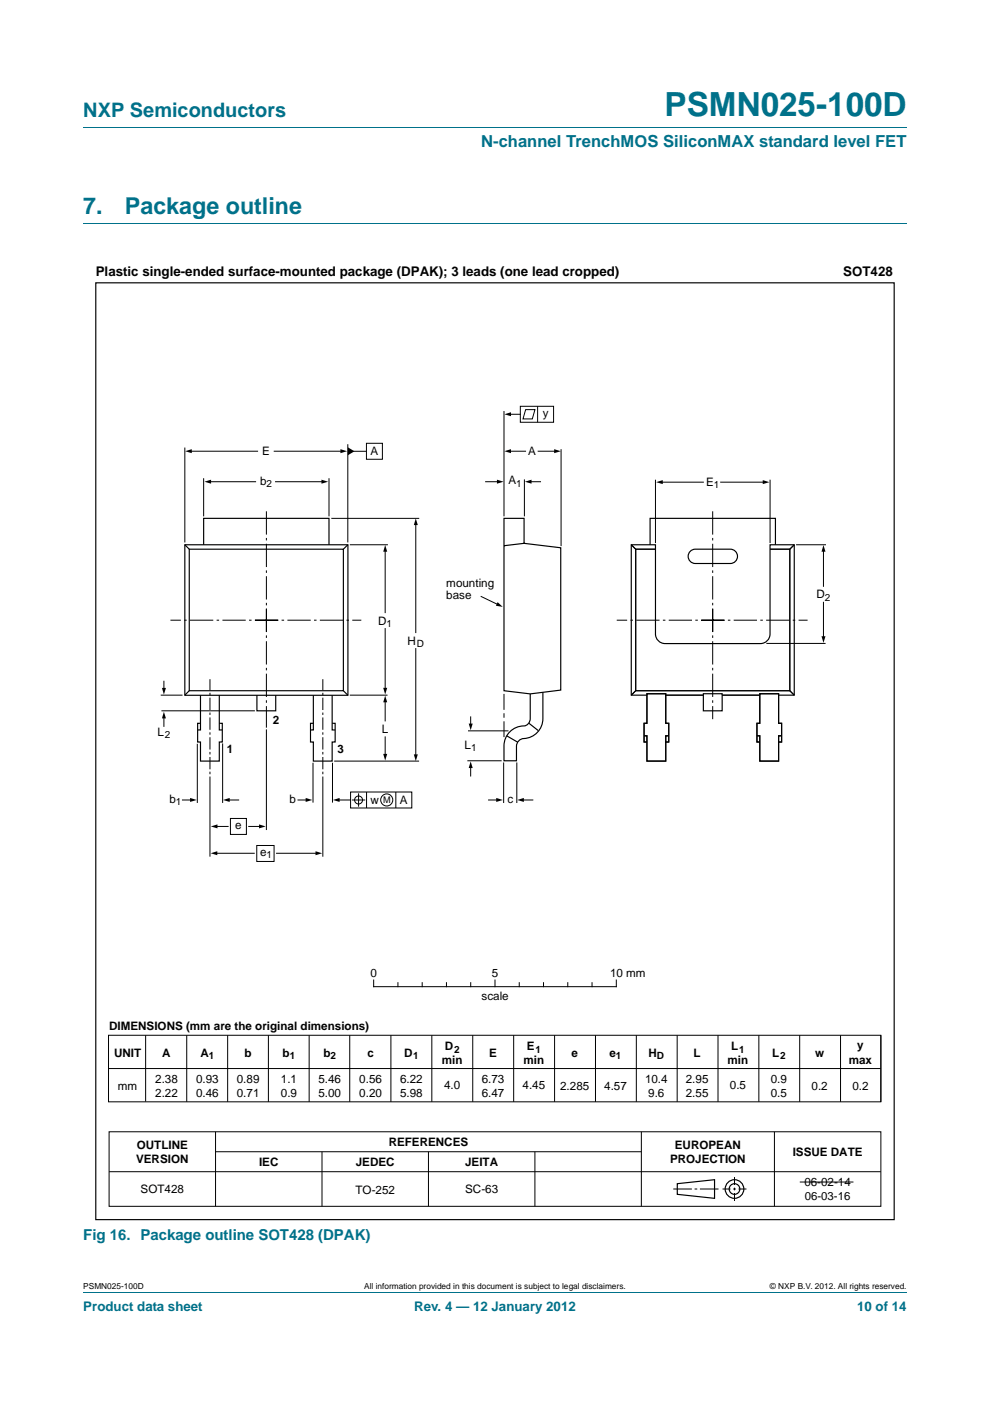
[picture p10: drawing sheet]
<svg xmlns="http://www.w3.org/2000/svg" width="210mm" height="297mm" viewBox="0 0 210 297" stroke-linecap="round" stroke-linejoin="round" font-family="sans-serif">
<path d="M17.7 27h174.6M17.7 47.4h174.6M17.7 273.9h174.6" fill="none" stroke="#00718a" stroke-width=".21"/>
<g fill="none" stroke="#000" stroke-width=".21">
<path d="M39.2 94.9v20.1M40.4 95.7h14.2M58.2 95.7h14.3M73.8 94.2v20.8M74.9 95.7h2.8M77.7 94h3.4v3.4h-3.4zM106.9 87.1v22.4M108.1 95.7h3.4M108.1 87.8h2.3M110.4 86.1h7v3.4h-7zM111.5 86.8h2l-.6 2h-2zM114 86.1v3.4"/>
<path d="M114.1 95.7h3.7M119 95.2v20.6M43.2 101.4v8.1M44.5 102.1h9.7M58.4 102.1h10.1M69.8 101.4v8.1M70.3 109.9h18.6M74.2 115.5h8.1M81.7 116.7v13.2M88.2 111v23.1M103 102.1h2.7M111.2 101.6v7.9"/>
<path d="M112.5 102.1h2.1M133.9 115.5l.9 .9M139 116.4h-4.2v30h32.7v-30h-4.2M139 101.7v13.4M140.3 102.2h8.9M152.9 102.2h9.2M163.3 101.7v13.4M168.5 115.5l-1 .9M168.8 115.5h6.4M174.7 116.7v7.6M81.7 133.3v12.8M88.2 137.5v22.7"/>
<path d="M102.1 126.5l3.5 1.7M162.6 136.4h12.5M174.7 127.7v7.5M34.1 147.4h4.6M34.2 150.7h19.9M34.8 144.4v1.7M34.8 152v2M41.8 157.7v12.5M44.5 144v2.3M44.5 146.9v.5M44.5 147.9v2.6M44.5 151.1v.5"/>
<path d="M44.5 152.1v2.6M44.5 155.3v.5M44.5 156.3v2.6M44.5 159.4v.6M47.2 157.6v12.6M56.5 154.6v21.4M68.5 144v2.3M68.5 146.9v.5M68.5 147.9v2.6M68.5 151.1v.5M68.5 152.1v2.6M68.5 155.3v.5"/>
<path d="M68.5 156.3v2.6M68.5 159.4v.6M74.2 147.4h8M81.7 148.6v4.3M81.7 156.2v3.9M99.3 155h8.6M99.8 152v1.7M106.9 147.1v3.4M106.9 151.2v1M106.9 152.9v3.4M134.8 146.4l-.9 1M141.2 147.4h8"/>
<path d="M153.2 147.4h8M167.5 146.4l1 1M38.7 169.6h1.9M44.5 160.5v2.6M44.5 163.6v.5M44.5 164.6v17M45.8 175.2h2.6M48.4 169.6h2.2M48.9 173.5h3.4v3.4h-3.4zM52.8 175.2h2.4M54.5 179.3h3.6v3.3h-3.6zM63.2 169.6h1.9"/>
<path d="M66.4 161.7v8.5M68.5 160.5v2.6M68.5 163.6v.5M68.5 164.6v17M70.5 161.7v8.5M70.9 161.4h18M71.7 169.6h2.6M74.4 167.9h12.9v3.4h-12.9zM74.6 169.6h2.9M76.1 168.2v2.8M77.7 167.9v3.4M84 167.9v3.4"/>
<path d="M99.1 161.3h7.3M99.8 162.6v1.9M103.6 169.6h1.9M106.8 161.7v8.6M109.6 161.7v8.6M110.8 169.6h2.2M45.8 180.9h8.1M58.7 180.9h8.5M23 219.5h163.8v14.1h-163.8zM30.9 219.5v14.1M39.6 219.5v14.1M48.3 219.5v14.1"/>
<path d="M56.9 219.5v14.1M65.6 219.5v14.1M74.2 219.5v14.1M79.3 207.8v1.4h51.4v-1.4M82.9 219.5v14.1M84.4 208.3v.9M89.5 208.3v.9M91.6 219.5v14.1M94.7 208.3v.9M99.8 208.3v.9M100.3 219.5v14.1M105 207.8v1.4"/>
<path d="M109 219.5v14.1M110.1 208.3v.9M115.3 208.3v.9M117.6 219.5v14.1M120.4 208.3v.9M125.6 208.3v.9M126.3 219.5v14.1M135 219.5v14.1M143.6 219.5v14.1M152.3 219.5v14.1M161 219.5v14.1M169.6 219.5v14.1"/>
<path d="M178.3 219.5v14.1M186.8 219.5v14.1M23 226.6h163.8M23.1 240h163.7v15.8h-163.7zM45.7 240v15.8M136 240v15.8M164.3 240v15.8M23.1 248.4h163.7M45.7 244.2h90.3M68.3 244.2v11.6M90.9 244.2v11.6M113.5 244.2v11.6"/>
<path d="M142.8 252.1h4M147.3 252.1h.6M148.5 252.1h3.9M153.2 252.1h1.7M155.5 252.1h.6M155.8 249.6v1.6M155.8 252.9v1.7M155.8 251.8v.6M156.6 252.1h1.7M169.6 250.6h11.4"/>
<circle cx="76.1" cy="169.6" r=".85"/>
<circle cx="82" cy="169.6" r="1.28"/>
</g>
<g fill="none" stroke="#000" stroke-width=".25">
<path d="M20.3 60h169.4v198.6h-169.4zM39.2 115.5h34.6v31.9h-34.6zM39.2 115.5l.9 .9M40.1 116.4h32.7v30h-32.7zM43.2 115.5v-5.6h26.6v5.6M73.8 115.5l-1 .9M111.2 115.2v-5.3h-4.3v36.5l5.6 .7 6.4-.8v-30.2l-7.7-.9-4.3 .5M133.9 115.5l.9 .9M137.9 115.5v-5.6h26.6v5.6M139 116.4h-4.2v30h32.7v-30h-4.2M146.3 117.1l.7-.6 .5-.1h7.4a1.52 1.52 0 0 1 1.5 1.6 1.52 1.52 0 0 1-1.5 1.5h-7.4a1.52 1.52 0 0 1-1.4-.9 1.52 1.52 0 0 1 .2-1.5zM168.5 115.5l-1 .9"/>
<path d="M40.1 146.4l-.9 1M42.5 147.4v7.4h-.6M42.5 153.4h-.6v3.9h.6v4.1h4v-4.1h.6v-3.9h-.6M46.5 147.4v7.4h.6M54.5 147.4v3.3h4v-3.3M66.5 147.4v7.4h-.6M66.5 153.4h-.6v3.9h.6v4.1h4v-4.1h.6v-3.9h-.6M70.5 147.4v7.4h.6M72.8 146.4l1 1M107.5 156l2.3 1.3M112.2 153.3l2 1.6M115.1 146.8v5.6a4.4 4.4 0 0 1-4.5 4.3 1.67 1.67 0 0 0-1.1 1.5v3.1h-2.6a8 8 0 0 1 .6-5.3 4.6 4.6 0 0 1 4-2.2 1.63 1.63 0 0 0 1-1.4v-5.3"/>
<path d="M134.8 146.4l-.9 1M136.6 156h.6v5.4h4v-5.4h.6M137.2 157.3h-.6v-3.9h.6v-6.3h4v6.3h.6v3.9h-.6M137.2 147.4h-3.3v-31.9h5.1v18.9a2.04 2.04 0 0 0 2.1 2.1h20.2a2.04 2.04 0 0 0 2-2.1v-18.9h5.2v31.9h-3.4M141.2 147.4h8M149.2 147.1h4v3.6h-4zM153.2 147.4h8M160.5 156h.7v5.4h3.9v-5.4h.7M161.2 157.3h-.7v-3.9h.7v-6.3h3.9v6.3h.7v3.9h-.7M167.5 146.4l1 1M143.7 251l7.9-.9v4l-7.9-.9z"/>
<circle cx="155.8" cy="252.1" r="1.98"/>
<circle cx="155.8" cy="252.1" r="1.13"/>
</g>
<path d="M54.1 131.5h22.5M56.5 129.1v25.2M56.5 134v-26.1M59 131.5h-22.8M148.7 131.5h22.6M151.2 129.1v23.4M151.2 134v-26.1M153.7 131.5h-22.9" fill="none" stroke="#000" stroke-width=".21" stroke-dasharray="4.9 .7 .5 .7" stroke-linecap="butt"/>
<g fill="#000">
<path d="M39.3 95.7l1.4-.5v.9zM72.2 95.2l1.4 .5-1.4 .4zM73.8 94.8l1.4 .9-1.4 .8zM107 95.7l1.4-.5v.9zM107 87.8l1.4-.4v.8zM117.5 95.2l1.5 .5-1.5 .4zM43.4 102.1l1.4-.4v.8zM68.2 101.7l1.4 .4-1.4 .4zM81.7 115.6l.4 1.4h-.8zM88.2 109.9l.4 1.4h-.8zM105.4 101.7l1.4 .4-1.4 .4zM111.3 102.1l1.4-.4v.8z"/>
<path d="M139.2 102.2l1.4-.4v.8zM161.8 101.8l1.4 .4-1.4 .4zM174.7 115.6l.4 1.4h-.9zM105.5 127.7l1.1 1-1.4-.3zM174.2 134.9h.9l-.4 1.4zM34.8 150.9l.4 1.4h-.8zM34.4 145.9h.8l-.4 1.4zM81.3 145.8h.8l-.4 1.4zM81.7 147.5l.4 1.4h-.8zM81.3 159.8h.8l-.4 1.5zM87.8 159.9h.8l-.4 1.5zM99.4 153.4h.9l-.5 1.4z"/>
<path d="M40.3 169.2l1.4 .4-1.4 .4zM44.7 175.2l1.4-.4v.8zM47.3 169.6l1.4-.4v.8zM54.9 174.8l1.5 .4-1.5 .4zM64.8 169.2l1.4 .4-1.4 .4zM70.6 169.6l1.4-.4v.8zM99.8 161.4l.5 1.4h-.9zM105.3 169.2l1.4 .4-1.4 .4zM109.7 169.6l1.4-.4v.8zM44.7 180.9l1.4-.4v.8zM66.9 180.5l1.4 .4-1.4 .4z"/>
</g>
<text font-size="7" fill="#00718a" x="141" y="24.6">PSMN025-100D</text>
<g font-size="4.9" fill="#00718a">
<text x="17.7" y="45.4">7.</text>
<text x="26.5" y="45.4">Package outline</text>
</g>
<text font-size="4.2" fill="#00718a" x="17.7" y="24.9">NXP Semiconductors</text>
<text font-size="3.5" fill="#00718a" x="102.1" y="31.1">N-channel TrenchMOS SiliconMAX standard level FET</text>
<text font-size="3.2" fill="#00718a" x="17.7" y="262.9">Fig 16. Package outline SOT428 (DPAK)</text>
<g font-size="2.8">
<text x="20.3" y="58.6">Plastic single-ended surface-mounted package (DPAK); 3 leads (one lead cropped)</text>
<text x="178.9" y="58.6">SOT428</text>
</g>
<g font-size="2.8" fill="#00718a">
<text x="17.7" y="277.9">Product data sheet</text>
<text x="87.8" y="277.9">Rev. 4 — 12 January 2012</text>
<text x="181.8" y="277.9">10 of 14</text>
</g>
<g font-size="2.5">
<text x="115.1" y="88.4">y</text>
<text x="55.6" y="96.4">E</text>
<text x="78.6" y="96.5">A</text>
<text x="112" y="96.5">A</text>
<text x="55.2" y="102.8">b</text>
<text x="107.9" y="102.7">A</text>
<text x="149.7" y="103.1">E</text>
<text x="94.7" y="124.4">mounting</text>
<text x="94.7" y="127">base</text>
<text x="173.2" y="126.9">D</text>
<text x="80.2" y="132.4">D</text>
<text x="86.4" y="136.7">H</text>
<text x="57.9" y="153.4">2</text>
<text x="81" y="155.4">L</text>
<text x="33.4" y="156.1">L</text>
<text x="48.1" y="159.7">1</text>
<text x="71.6" y="159.7">3</text>
<text x="98.6" y="158.8">L</text>
<text x="35.9" y="170.2">b</text>
<text x="61.4" y="170.2">b</text>
<text x="78.5" y="170.5">w</text>
<text x="84.8" y="170.5">A</text>
<text x="107.6" y="170.4">c</text>
<text x="49.9" y="175.9">e</text>
<text x="55.2" y="181.5">e</text>
<text x="78.6" y="207.2">0</text>
<text x="104.3" y="207.2">5</text>
<text x="129.4" y="207.2">10 mm</text>
<text x="102.1" y="211.9">scale</text>
<text x="23.1" y="218.3">DIMENSIONS (mm are the original dimensions)</text>
<text x="24.2" y="224">UNIT</text>
<text x="34.4" y="224">A</text>
<text x="42.5" y="224">A</text>
<text x="51.9" y="224">b</text>
<text x="60" y="224">b</text>
<text x="68.6" y="224">b</text>
<text x="77.9" y="224">c</text>
<text x="85.7" y="224">D</text>
<text x="93.7" y="225.7">min</text>
<text x="94.4" y="222.7">D</text>
<text x="103.8" y="224">E</text>
<text x="111" y="225.7">min</text>
<text x="111.7" y="222.7">E</text>
<text x="121.2" y="224">e</text>
<text x="129.3" y="224">e</text>
<text x="137.6" y="224">H</text>
<text x="147.1" y="224">L</text>
<text x="154.3" y="225.7">min</text>
<text x="155.1" y="222.7">L</text>
<text x="163.8" y="224">L</text>
<text x="172.9" y="224">w</text>
<text x="180" y="225.5">max</text>
<text x="181.8" y="222.5">y</text>
<text x="25" y="231.1">mm</text>
<text x="32.9" y="229.7">2.38</text>
<text x="32.9" y="232.5">2.22</text>
<text x="41.6" y="229.7">0.93</text>
<text x="41.6" y="232.5">0.46</text>
<text x="50.2" y="229.7">0.89</text>
<text x="50.2" y="232.5">0.71</text>
<text x="59.6" y="229.7">1.1</text>
<text x="59.6" y="232.5">0.9</text>
<text x="67.6" y="229.7">5.46</text>
<text x="67.6" y="232.5">5.00</text>
<text x="76.2" y="229.7">0.56</text>
<text x="76.2" y="232.5">0.20</text>
<text x="84.9" y="229.7">6.22</text>
<text x="84.9" y="232.5">5.98</text>
<text x="94.2" y="230.9">4.0</text>
<text x="102.2" y="229.7">6.73</text>
<text x="102.2" y="232.5">6.47</text>
<text x="110.8" y="230.9">4.45</text>
<text x="118.8" y="231.1">2.285</text>
<text x="128.2" y="231.1">4.57</text>
<text x="136.8" y="229.7">10.4</text>
<text x="137.5" y="232.5">9.6</text>
<text x="145.5" y="229.7">2.95</text>
<text x="145.5" y="232.5">2.55</text>
<text x="154.8" y="230.9">0.5</text>
<text x="163.5" y="229.7">0.9</text>
<text x="163.5" y="232.5">0.5</text>
<text x="172.1" y="231.1">0.2</text>
<text x="180.8" y="231.1">0.2</text>
<text x="29" y="243.6">OUTLINE</text>
<text x="82.4" y="243.1">REFERENCES</text>
<text x="143.1" y="243.6">EUROPEAN</text>
<text x="168.1" y="245">ISSUE DATE</text>
<text x="28.9" y="246.6">VERSION</text>
<text x="54.9" y="247.3">IEC</text>
<text x="75.5" y="247.3">JEDEC</text>
<text x="98.7" y="247.3">JEITA</text>
<text x="142.1" y="246.6">PROJECTION</text>
<text x="170.6" y="251.5">06-02-14</text>
<text x="29.8" y="252.9">SOT428</text>
<text x="75.4" y="253.1">TO-252</text>
<text x="98.7" y="252.9">SC-63</text>
</g>
<text font-size="2.4" x="170.7" y="254.5">06-03-16</text>
<g font-size="2.1">
<text x="56.5" y="103.3">2</text>
<text x="109.5" y="103.2">1</text>
<text x="151.4" y="103.6">1</text>
<text x="175" y="127.3">2</text>
<text x="82" y="132.9">1</text>
<text x="88.4" y="137.2">D</text>
<text x="35" y="156.6">2</text>
<text x="99.9" y="159.3">1</text>
<text x="37.3" y="170.7">1</text>
<text x="56.5" y="182">1</text>
<text x="44.3" y="224.5">1</text>
<text x="61.5" y="224.5">1</text>
<text x="70.1" y="224.5">2</text>
<text x="87.7" y="224.5">1</text>
<text x="96.3" y="223.2">2</text>
<text x="113.6" y="223.2">1</text>
<text x="130.7" y="224.5">1</text>
<text x="139.3" y="224.5">D</text>
<text x="156.8" y="223.2">1</text>
<text x="165.4" y="224.5">2</text>
</g>
<text font-size="1.9" x="81.3" y="170.3">M</text>
<g font-size="1.8">
<text x="17.7" y="273.3">PSMN025-100D</text>
<text x="77.2" y="273.3">All information provided in this document is subject to legal disclaimers.</text>
<text x="163.3" y="273.3">© NXP B.V. 2012. All rights reserved.</text>
</g>
</svg>
